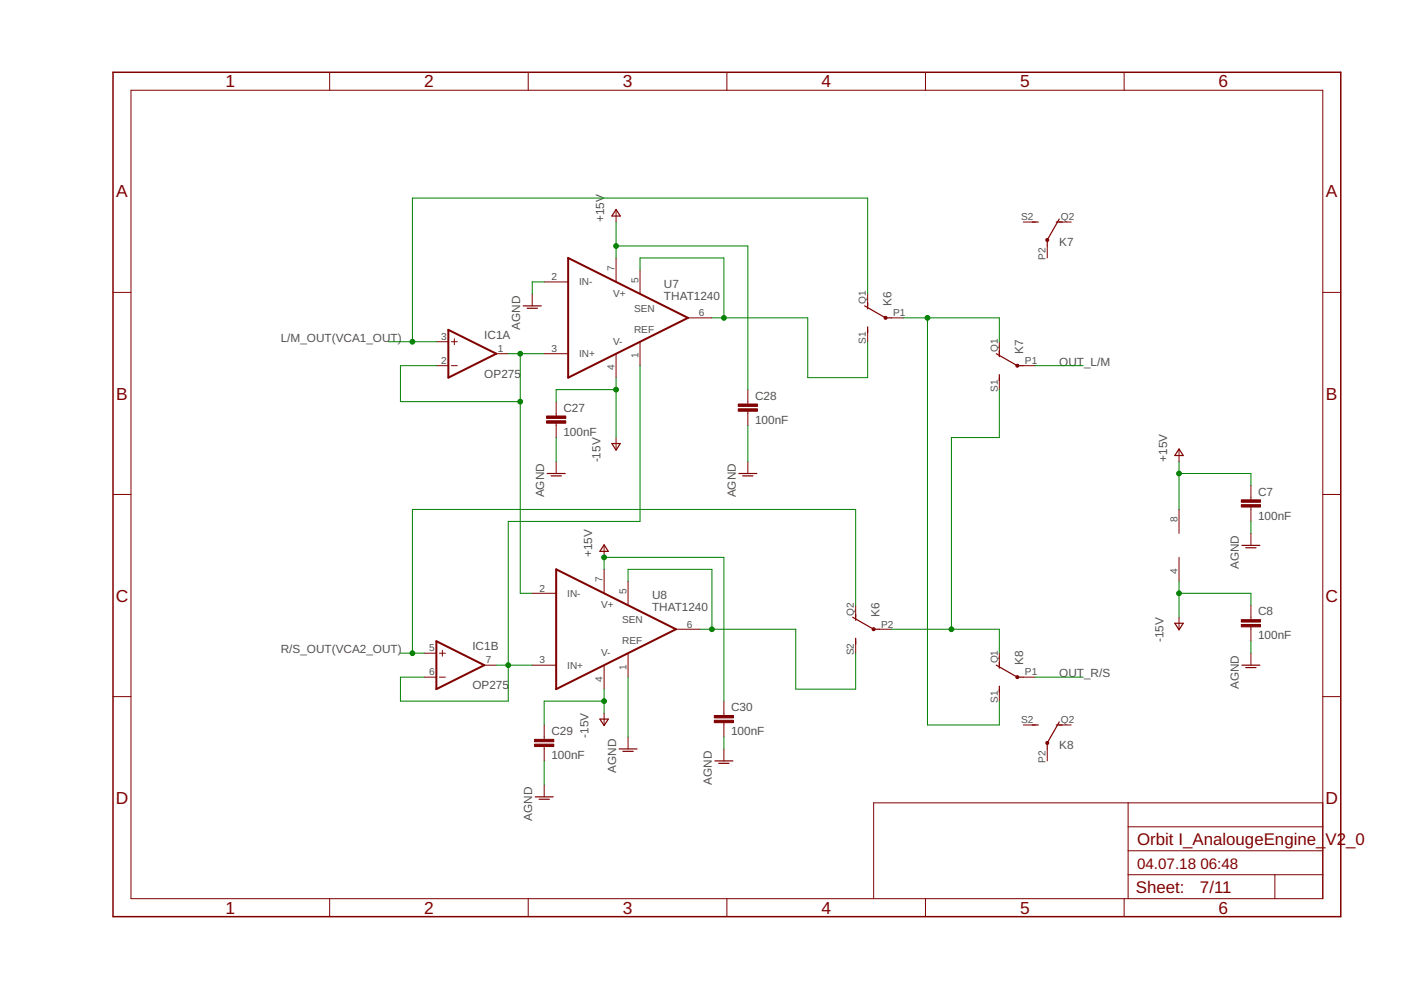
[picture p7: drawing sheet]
<svg xmlns="http://www.w3.org/2000/svg" width="297mm" height="210mm" viewBox="0 0 297 210" stroke-linecap="round" stroke-linejoin="round" font-family="sans-serif">
<path d="M120.5 54.7l25.4 12.7-25.4 12.7zM95.1 69.9l10.1 5.1-10.1 5.1zM92.5 136l10.2 5-10.2 5.1zM117.9 120.7l25.4 12.7-25.4 12.7z" fill="none" stroke="#800000" stroke-width=".42"/>
<g fill="none" stroke="#800000" stroke-width=".21">
<path d="M27.8 19.1h252.7v171.4h-252.7zM69.9 15.3v3.8M112 15.3v3.8M154.1 15.3v3.8M196.2 15.3v3.8M238.3 15.3v3.8M115.4 59.8h5.1M130.6 44.5v2.6M130.6 54.7v5.1M135.7 57.2v5.1M217 47.1h2.5M222 52.2v2.5"/>
<path d="M224.6 47.1h2.5M24 62h3.8M92.5 77.5h2.6M92.5 72.5h2.6M95.7 77.5h1.3M95.7 72.5h1.3M96.3 71.8v1.3M105.2 75h2.6M112.8 62.3v2.6M115.4 75h5.1M130.6 75v5.1M135.7 72.5v5"/>
<path d="M145.9 67.4h5M184 62.3v2.6M184 69.9v2.6M189 67.4h2.6M211.9 72.5v2.5M217 77.5h2.5M280.5 62h3.8M117.9 85.2v3M117.9 89.7v3.1M117.9 97.9v2.5M130.6 92.8v2.5M158.6 82.6v3.1"/>
<path d="M158.6 87.2v3M158.6 97.9v2.5M211.9 80.1v2.5M250 95.3v2.6M24 104.8h3.8M128.1 115.6v2.6M250 108v5.1M250 118.2v5.1M265.2 102.9v3.1M265.2 107.5v3.1M265.2 113.1v2.5M280.5 104.8h3.8"/>
<path d="M90 138.5h2.5M93.2 138.5h1.2M93.8 137.9v1.2M112.8 125.8h5.1M128.1 120.7v5.1M133.2 123.3v5M133.2 138.5v5.1M143.3 133.4h5.1M181.4 128.3v2.6M181.4 136v2.5M186.5 133.4h2.5M211.9 138.5v2.5"/>
<path d="M250 130.9v2.5M265.2 128.3v3.1M265.2 132.9v3.1M265.2 138.5v2.5M24 147.7h3.8M90 143.6h2.5M93.2 143.6h1.2M102.7 141h2.5M112.8 141h5.1M115.4 153.7v3.1M115.4 158.3v3M128.1 141v5.1"/>
<path d="M128.1 151.2v2.5M133.2 156.3v2.5M153.5 148.7v3M153.5 153.2v3.1M153.5 158.8v2.5M211.9 146.1v2.6M217 143.6h2.5M217 153.7h2.5M222 158.8v2.5M224.6 153.7h2.5M280.5 147.7h3.8M115.4 166.4v2.6"/>
<path d="M239.2 170.2v20.3M239.2 175.3h41.3M280.5 170.2h-95.3v20.3M69.9 190.5v3.9M112 190.5v3.9M154.1 190.5v3.9M196.2 190.5v3.9M238.3 190.5v3.9M239.2 185.5h41.3M239.2 180.4h41.3M270.3 185.5v5"/>
</g>
<g fill="none" stroke="#800000" stroke-width=".25">
<path d="M130.6 44.4l.9 1.4h-1.8zM218.9 47.1h1.2M223.9 47.1h1.3M224.6 46.4l-2.6 4.5v1.3M110.9 64.9h3.8M111.8 65.4h2.1M183.3 64.9l4.4 2.5h1.3M184 64.2v1.3M184 69.3v1.2M211.2 75l4.5 2.5h1.3M211.9 74.4v1.2M211.9 79.4v1.3"/>
<path d="M129.7 94h1.8l-.9 1.4zM250 95.2l.9 1.4h-1.8zM116 100.4h3.8M116.8 100.9h2.2M128.1 115.5l.9 1.4h-1.8zM156.7 100.4h3.8M157.5 100.9h2.1M263.3 115.6h3.8M264.1 116.1h2.2M180.8 130.9l4.4 2.5h1.3M181.4 130.2v1.3M181.4 135.3v1.3"/>
<path d="M249.1 132.1h1.8l-.9 1.4zM127.2 152.5h1.8l-.9 1.3zM131.3 158.8h3.8M132.1 159.3h2.2M211.2 141l4.5 2.6h1.3M211.9 140.4v1.3M211.9 145.5v1.2M218.9 153.7h1.2M223.9 153.7h1.3M224.6 153.1l-2.6 4.4v1.3M263.3 141h3.8M264.1 141.5h2.2"/>
<path d="M113.5 169h3.8M114.3 169.5h2.2M151.6 161.3h3.8M152.4 161.8h2.2"/>
</g>
<g fill="#800000" stroke="#800000" stroke-width=".21">
<path d="M115.9 89.2h4.1v.5h-4.1z"/>
<path d="M115.9 88.2h4.1v.5h-4.1z"/>
<path d="M156.5 86.7h4.1v.5h-4.1z"/>
<path d="M156.5 85.7h4.1v.5h-4.1z"/>
<path d="M113.3 157.8h4.1v.5h-4.1z"/>
<path d="M113.3 156.8h4.1v.5h-4.1z"/>
<path d="M151.4 152.7h4.1v.5h-4.1z"/>
<path d="M151.4 151.7h4.1v.5h-4.1z"/>
<path d="M263.2 107h4.1v.5h-4.1z"/>
<path d="M263.2 106h4.1v.5h-4.1z"/>
<path d="M263.2 132.4h4.1v.5h-4.1z"/>
<path d="M263.2 131.4h4.1v.5h-4.1z"/>
</g>
<g fill="#800000" stroke="#800000" stroke-width=".21">
<path d="M187.5 67.2h.5v.4h-.5z" fill-rule="evenodd"/>
<path d="M185 133.2h.5v.4h-.5z" fill-rule="evenodd"/>
<circle cx="215.7" cy="77.5" r=".32"/>
<circle cx="222" cy="50.9" r=".33"/>
<circle cx="215.7" cy="143.6" r=".33"/>
<circle cx="222" cy="157.5" r=".32"/>
</g>
<path d="M24 15.3h260.3v179.1h-260.3z" fill="none" stroke="#800000" stroke-width=".32"/>
<g fill="none" stroke="#008000" stroke-width=".21">
<path d="M115.4 59.8h-2.6v2.5M130.6 47.1v7.6M130.6 52.2h28v30.4M135.7 57.2v-2.5h17.8v12.7M82.4 72.5h10.1M92.5 77.5h-7.6v7.7h25.4M107.8 75h7.6M110.3 75v50.8h2.5M135.7 77.5v33.1h-27.9v38.1h-22.9v-5.1h5.1M150.9 67.4h20.4v12.7h12.7v-7.6M184 62.3v-20.3h-96.6v30.5M191.6 67.4h20.3v5.1"/>
<path d="M196.6 67.4v86.3h15.3v-5M219.5 77.5h10.2M117.9 92.8v5.1M130.6 80.1v12.7M130.6 82.6h-12.7v2.6M158.6 90.2v7.7M211.9 82.6v10.2h-10.2v40.6M250 97.9v10.1M250 100.4h15.2v2.5M265.2 110.6v2.5M84.9 138.5h5.1M128.1 120.7v-2.5h25.4v30.5"/>
<path d="M133.2 123.3v-2.6h17.7v12.7M148.4 133.4h20.3v12.7h12.7v-7.6M181.4 128.3v-20.3h-94v30.5M189 133.4h22.9v5.1M250 123.3v7.6M250 125.8h15.2v2.5M265.2 136v2.5M105.2 141h7.6M128.1 146.1v5.1M128.1 148.7h-12.7v5M133.2 143.6v12.7M153.5 156.3v2.5"/>
<path d="M219.5 143.6h10.2M115.4 161.3v5.1"/>
</g>
<g fill="#008000" stroke="#008000" stroke-width=".21">
<circle cx="130.6" cy="82.6" r=".51"/>
<circle cx="128.1" cy="148.7" r=".51"/>
<circle cx="250" cy="125.8" r=".51"/>
<circle cx="130.6" cy="52.2" r=".51"/>
<circle cx="128.1" cy="118.2" r=".51"/>
<circle cx="250" cy="100.4" r=".51"/>
<circle cx="107.8" cy="141" r=".51"/>
<circle cx="110.3" cy="75" r=".51"/>
<circle cx="110.3" cy="85.2" r=".51"/>
<circle cx="87.4" cy="138.5" r=".51"/>
<circle cx="153.5" cy="67.4" r=".51"/>
<circle cx="150.9" cy="133.4" r=".51"/>
<circle cx="87.4" cy="72.5" r=".51"/>
<circle cx="196.6" cy="67.4" r=".51"/>
<circle cx="201.7" cy="133.4" r=".51"/>
</g>
<g font-size="3.7" fill="#800000">
<text x="47.8" y="18.5">1</text>
<text x="89.9" y="18.5">2</text>
<text x="132" y="18.5">3</text>
<text x="174.2" y="18.5">4</text>
<text x="216.3" y="18.5">5</text>
<text x="258.4" y="18.5">6</text>
<text x="24.6" y="41.9">A</text>
<text x="281.1" y="41.9">A</text>
<text x="24.6" y="84.7">B</text>
<text x="281.1" y="84.7">B</text>
<text x="24.5" y="127.6">C</text>
<text x="281" y="127.6">C</text>
<text x="24.5" y="170.4">D</text>
<text x="281" y="170.4">D</text>
<text x="47.8" y="193.7">1</text>
<text x="89.9" y="193.7">2</text>
<text x="132" y="193.7">3</text>
<text x="174.2" y="193.7">4</text>
<text x="216.3" y="193.7">5</text>
<text x="258.4" y="193.7">6</text>
</g>
<g font-size="3.6" fill="#800000">
<text x="241.1" y="179.1">Orbit I_AnalougeEngine_</text>
<text x="281.1" y="179.1">V2_0</text>
<text x="240.8" y="189.4">Sheet:</text>
<text x="254.4" y="189.3">7/11</text>
</g>
<g font-size="3.2" fill="#800000">
<text x="241.1" y="184.2">04.07.18</text>
<text x="254.5" y="184.2">06:48</text>
</g>
<g font-size="2.5" fill="#505050">
<text x="128.1" y="47.1" transform="rotate(-90 128.1 47.1)">+15V</text>
<text x="224.6" y="52.1">K7</text>
<text x="140.8" y="63.6">THAT1240</text>
<text x="140.8" y="61">U7</text>
<text x="189" y="64.8" transform="rotate(-90 189 64.8)">K6</text>
<text x="102.7" y="71.8">IC1A</text>
<text x="110.3" y="69.9" transform="rotate(-90 110.3 69.9)">AGND</text>
<text x="59.5" y="72.5">L/M_OUT(VCA1_OUT)</text>
<text x="217" y="75" transform="rotate(-90 217 75)">K7</text>
<text x="224.6" y="77.5">OUT_L/M</text>
<text x="102.7" y="80.1">OP275</text>
<text x="119.4" y="87.3">C27</text>
<text x="160.1" y="89.9">100nF</text>
<text x="160.1" y="84.8">C28</text>
<text x="119.4" y="92.4">100nF</text>
<text x="127.3" y="98" transform="rotate(-90 127.3 98)">-15V</text>
<text x="247.4" y="97.9" transform="rotate(-90 247.4 97.9)">+15V</text>
<text x="115.4" y="105.5" transform="rotate(-90 115.4 105.5)">AGND</text>
<text x="156" y="105.5" transform="rotate(-90 156 105.5)">AGND</text>
<text x="266.7" y="105.1">C7</text>
<text x="266.7" y="110.2">100nF</text>
<text x="125.5" y="118.2" transform="rotate(-90 125.5 118.2)">+15V</text>
<text x="262.7" y="120.7" transform="rotate(-90 262.7 120.7)">AGND</text>
<text x="138.2" y="129.6">THAT1240</text>
<text x="138.2" y="127.1">U8</text>
<text x="186.5" y="130.9" transform="rotate(-90 186.5 130.9)">K6</text>
<text x="266.7" y="130.5">C8</text>
<text x="100.1" y="137.9">IC1B</text>
<text x="246.7" y="136.1" transform="rotate(-90 246.7 136.1)">-15V</text>
<text x="266.7" y="135.6">100nF</text>
<text x="59.5" y="138.5">R/S_OUT(VCA2_OUT)</text>
<text x="217" y="141" transform="rotate(-90 217 141)">K8</text>
<text x="224.6" y="143.6">OUT_R/S</text>
<text x="100.1" y="146.1">OP275</text>
<text x="262.7" y="146.1" transform="rotate(-90 262.7 146.1)">AGND</text>
<text x="116.9" y="155.9">C29</text>
<text x="155" y="155.9">100nF</text>
<text x="155" y="150.8">C30</text>
<text x="116.9" y="161">100nF</text>
<text x="124.8" y="156.5" transform="rotate(-90 124.8 156.5)">-15V</text>
<text x="224.6" y="158.8">K8</text>
<text x="130.6" y="163.9" transform="rotate(-90 130.6 163.9)">AGND</text>
<text x="150.9" y="166.4" transform="rotate(-90 150.9 166.4)">AGND</text>
<text x="112.8" y="174" transform="rotate(-90 112.8 174)">AGND</text>
</g>
<g font-size="2.1" fill="#505050">
<text x="216.5" y="46.7">S2</text>
<text x="224.9" y="46.7">Q2</text>
<text x="116.9" y="59.4">2</text>
<text x="130.3" y="57.4" transform="rotate(-90 130.3 57.4)">7</text>
<text x="135.3" y="60" transform="rotate(-90 135.3 60)">5</text>
<text x="221.7" y="55.1" transform="rotate(-90 221.7 55.1)">P2</text>
<text x="122.8" y="60.5">IN-</text>
<text x="130" y="62.9">V+</text>
<text x="183.6" y="64.5" transform="rotate(-90 183.6 64.5)">Q1</text>
<text x="134.4" y="70.6">REF</text>
<text x="134.4" y="66.1">SEN</text>
<text x="148.2" y="67">6</text>
<text x="189.4" y="67">P1</text>
<text x="93.5" y="77.2">2</text>
<text x="93.5" y="72.1">3</text>
<text x="105.6" y="74.6">1</text>
<text x="116.9" y="74.6">3</text>
<text x="122.8" y="75.8">IN+</text>
<text x="130" y="73.1">V-</text>
<text x="135.3" y="76" transform="rotate(-90 135.3 76)">1</text>
<text x="183.6" y="72.9" transform="rotate(-90 183.6 72.9)">S1</text>
<text x="211.5" y="74.6" transform="rotate(-90 211.5 74.6)">Q1</text>
<text x="217.3" y="77.2">P1</text>
<text x="130.3" y="78.5" transform="rotate(-90 130.3 78.5)">4</text>
<text x="211.5" y="83.1" transform="rotate(-90 211.5 83.1)">S1</text>
<text x="249.6" y="110.8" transform="rotate(-90 249.6 110.8)">8</text>
<text x="114.4" y="125.4">2</text>
<text x="127.7" y="123.5" transform="rotate(-90 127.7 123.5)">7</text>
<text x="132.8" y="126" transform="rotate(-90 132.8 126)">5</text>
<text x="249.6" y="121.7" transform="rotate(-90 249.6 121.7)">4</text>
<text x="120.3" y="126.6">IN-</text>
<text x="127.4" y="129">V+</text>
<text x="181.1" y="130.5" transform="rotate(-90 181.1 130.5)">Q2</text>
<text x="131.9" y="136.6">REF</text>
<text x="131.9" y="132.1">SEN</text>
<text x="145.7" y="133.1">6</text>
<text x="186.8" y="133.1">P2</text>
<text x="91" y="143.2">6</text>
<text x="91" y="138.1">5</text>
<text x="103" y="140.7">7</text>
<text x="114.4" y="140.7">3</text>
<text x="120.3" y="141.8">IN+</text>
<text x="127.4" y="139.1">V-</text>
<text x="132.8" y="142" transform="rotate(-90 132.8 142)">1</text>
<text x="181.1" y="138.9" transform="rotate(-90 181.1 138.9)">S2</text>
<text x="211.5" y="140.7" transform="rotate(-90 211.5 140.7)">Q1</text>
<text x="217.3" y="143.2">P1</text>
<text x="127.7" y="144.5" transform="rotate(-90 127.7 144.5)">4</text>
<text x="211.5" y="149.1" transform="rotate(-90 211.5 149.1)">S1</text>
<text x="216.5" y="153.4">S2</text>
<text x="224.9" y="153.4">Q2</text>
<text x="221.7" y="161.8" transform="rotate(-90 221.7 161.8)">P2</text>
</g>
</svg>
